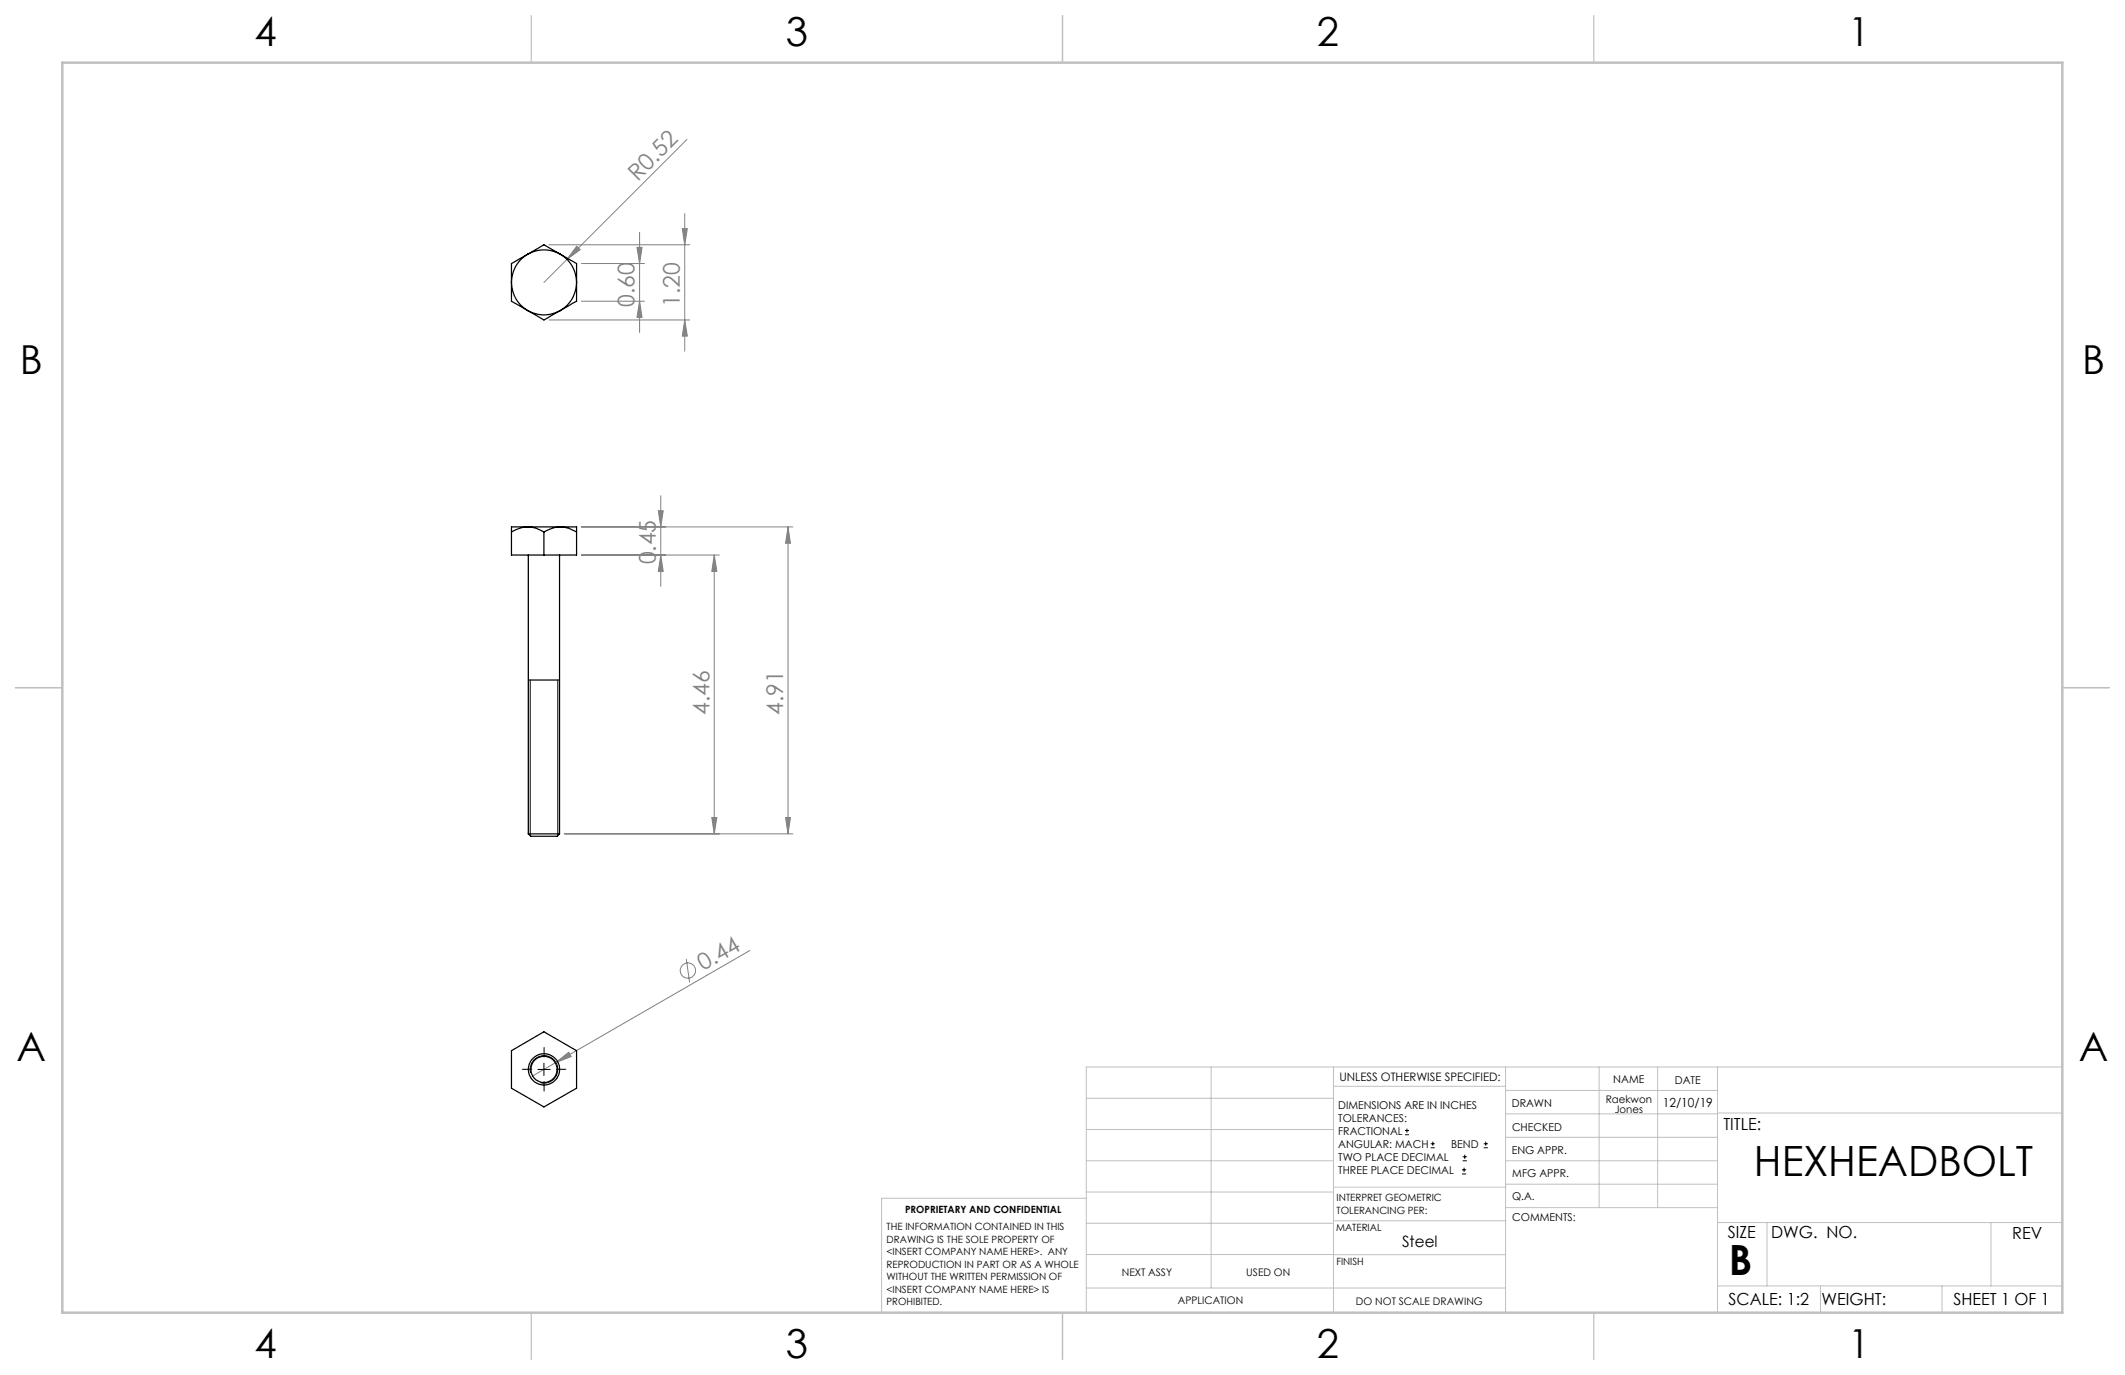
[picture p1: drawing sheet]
<svg xmlns="http://www.w3.org/2000/svg" width="432mm" height="279mm" viewBox="0 0 432 279" stroke-linecap="round" stroke-linejoin="round" font-family="sans-serif">
<g fill="none" stroke="#808080" stroke-width=".2">
<path d="M139.6 28.3l-29.1 29.1M111.5 49.7h28.7M117.2 50l.7 .7-2.7 2zM118.1 53.6h12.9M129.4 50.3h1.1l-.5 3.3zM130 47.2v20.4M138.6 46.5h1.1l-.6 3.2zM139.1 43.4v28M111.5 65h28.7M118.1 61.2h12.9M130 61.2l.5 3.3h-1.1zM139.1 65l.6 3.3h-1.1z"/>
<path d="M118.1 107.1h43M118.1 112.8h28.1M133.8 103.8h1l-.5 3.3zM134.3 112.8l.5 3.3h-1zM134.3 100.7v18.4M145.1 112.8v56.6M145.1 112.8l.6 3.3h-1.1zM160.1 107.1v62.3M160.1 107.1l.5 3.3h-1zM114.7 169.4h46.4M144.6 166.1h1.1l-.6 3.3zM159.6 166.1h1l-.5 3.3z"/>
<path d="M139.5 194.8l.6 4.8M152.4 193.1l-39.4 22.8M113 215.9l2.6-2.1 .5 .9zM113 215.9l-4.9 2.8"/>
<circle cx="139.8" cy="197.2" r="1.55"/>
</g>
<g fill="none" stroke="#000" stroke-width=".2">
<path d="M107.7 138.2v31.6M113.3 138.2v31.6M107.8 218a2.8 2.8 0 0 1 2.5-3.5 2.8 2.8 0 0 1 3 3 2.8 2.8 0 0 1-3.5 2.5M109.3 217.3h2.5M110.5 216v2.5M285.5 230.6h.8M285.5 229.7h.8M285.9 229.3v.9M290.7 233.2h.8M290.7 232.4h.8M291.1 232v.8M297.1 238.5h.8"/>
<path d="M297.1 237.7h.8M297.2 235.9h.9M297.2 235.1h.9M297.5 237.3v.8M297.6 234.6v.9M301.5 233.2h.8M301.5 232.4h.8M301.9 232v.8"/>
</g>
<g fill="none" stroke="#c0c0c0" stroke-width=".2">
<path d="M246.1 216.8v44.9M271 216.8v49.9M305.9 216.8v49.9M324.9 216.8v28.6M336.8 216.8v28.6M349 216.8v49.9M419.1 216.8h-198.4v49.9M220.7 235.9h50.3M220.7 229.5h50.3M220.7 223.2h50.3M271 220.7h34.9M305.9 231.1h43.1"/>
<path d="M305.9 226.3h43.1M305.9 221.6h43.1M305.9 235.9h43.1M349 226.2h70.1M220.7 248.6h50.3M220.7 242.2h50.3M220.7 254.9h50.3M220.7 243.5h-41.6v23.2M271 255h34.9M271 248.1h35M271 241.2h35M305.9 240.6h43.1"/>
<path d="M306 245.4h43M349 248.4h70.1M359.1 248.4v12.9M404.6 248.4v12.9M220.7 261.7h85.2M349 261.3h70.1M369.9 261.3v5.4M394.6 261.3v5.4"/>
</g>
<path d="M108 3.2v9.5M215.9 3.2v9.5M323.8 3.2v9.5M3.1 139.7h9.6M419.1 139.7h9.5M108 266.7v9.6M215.9 266.7v9.6M323.8 266.7v9.6" fill="none" stroke="#c0c0c0" stroke-width=".25"/>
<path d="M12.7 12.7h406.4v254h-406.4z" fill="none" stroke="#c0c0c0" stroke-width=".5"/>
<path d="M108.1 217.3h-2M110.6 214.8v-1.9M110.6 219.8v1.9M113.1 217.3h1.9" fill="none" stroke="#000" stroke-width=".2" stroke-dasharray="15.2 1.3 1.3 1.3"/>
<path d="M107.4 138.2h6.3" fill="none" stroke="#000" stroke-width=".25"/>
<g fill="#808080">
<path d="M113 215.9l2.6-2.1 .5 .9z"/>
<path d="M117.2 50l.7 .7-2.7 2z"/>
<path d="M129.4 50.3h1.1l-.5 3.3zM130 61.2l.5 3.3h-1.1z"/>
<path d="M160.1 107.1l.5 3.3h-1zM159.6 166.1h1l-.5 3.3zM145.1 112.8l.6 3.3h-1.1zM144.6 166.1h1.1l-.6 3.3zM133.8 103.8h1l-.5 3.3zM134.3 112.8l.5 3.3h-1z"/>
<path d="M138.6 46.5h1.1l-.6 3.2zM139.1 65l.6 3.3h-1.1z"/>
</g>
<g fill="none" stroke="#000" stroke-width=".25">
<path d="M103.9 57.4a6.6 6.6 0 0 0 3.3 5.7M103.9 57.4v3.8l3.3 1.9M107.2 51.6a6.6 6.6 0 0 1 6.6 0M107.2 51.6l3.3-1.9 3.3 1.9M107.2 51.6a6.6 6.6 0 0 0-3.3 5.8M107.2 51.6l-3.3 2v3.8M113.8 51.6a6.6 6.6 0 0 1 3.4 5.8M113.8 51.6l3.4 2v3.8M117.2 57.4a6.6 6.6 0 0 1-3.4 5.7M117.2 57.4v3.8l-3.4 1.9M107.2 63.1a6.6 6.6 0 0 0 6.6 0M107.2 63.1l3.3 1.9 3.3-1.9"/>
<path d="M103.9 108.1v4.7h13.3v-4.7M107.2 107.1a6.1 6.1 0 0 1 3.3 1M107.2 107.1h6.6M107.2 107.1a6.3 6.3 0 0 0-3.3 1M107.2 107.1h-3.3v1M107.4 112.8v56.6M110.5 108.1v4.7M113.7 112.8v56.6M113.8 107.1a6.4 6.4 0 0 1 3.4 1M113.8 107.1a6.5 6.5 0 0 0-3.3 1M113.8 107.1h3.4v1M107.4 169.4h6.3"/>
<path d="M107.4 169.4l.5 .5h5.3l.5-.5M103.9 213.5l6.6-3.8 6.7 3.8v7.6l-6.7 3.8-6.6-3.8z"/>
<circle cx="110.5" cy="217.3" r="2.66"/>
<circle cx="110.6" cy="217.3" r="3.2"/>
</g>
<g font-size="8.5">
<text x="356.4" y="239">HEXHEADBOLT</text>
<text x="351.3" y="259">B</text>
</g>
<g font-size="8.1">
<text x="51.7" y="9.3">4</text>
<text x="159.7" y="9.3">3</text>
<text x="267.6" y="9.3">2</text>
<text x="375.6" y="9.3">1</text>
<text x="4" y="76">B</text>
<text x="423.1" y="76">B</text>
<text x="3.3" y="215.7">A</text>
<text x="422.4" y="215.7">A</text>
<text x="51.7" y="276">4</text>
<text x="159.7" y="276">3</text>
<text x="267.6" y="276">2</text>
<text x="375.6" y="276">1</text>
</g>
<g font-size="4.7" fill="#808080">
<text x="129.6" y="36.9" transform="rotate(-45 129.6 36.9)">R0.52</text>
<text x="129" y="62.4" transform="rotate(-90 129 62.4)">0.60</text>
<text x="138.1" y="62.4" transform="rotate(-90 138.1 62.4)">1.20</text>
<text x="133.3" y="114.7" transform="rotate(-90 133.3 114.7)">0.45</text>
<text x="144.2" y="145.3" transform="rotate(-90 144.2 145.3)">4.46</text>
<text x="159.1" y="145.3" transform="rotate(-90 159.1 145.3)">4.91</text>
<text x="142.9" y="197.4" transform="rotate(-30 142.9 197.4)">0.44</text>
</g>
<g font-size="3.4">
<text x="350.2" y="229.5">TITLE:</text>
<text x="351.1" y="251.6">SIZE</text>
<text x="359.9" y="251.6">DWG. NO.</text>
<text x="408.9" y="251.7">REV</text>
<text x="351.2" y="265.2">SCALE: 1:2</text>
<text x="370.1" y="265.3">WEIGHT:</text>
<text x="396.9" y="265.2">SHEET 1 OF 1</text>
</g>
<text font-size="3.2" x="284.9" y="253.3">Steel</text>
<text font-size="2.5" x="337.9" y="224.9">12/10/19</text>
<text font-size="2.4" x="272.2" y="219.7">UNLESS OTHERWISE SPECIFIED:</text>
<g font-size="2.2">
<text x="327.8" y="220.1">NAME</text>
<text x="340.3" y="220.2">DATE</text>
<text x="271.9" y="225.3">DIMENSIONS ARE IN INCHES</text>
<text x="271.9" y="227.9">TOLERANCES:</text>
<text x="307.2" y="224.9">DRAWN</text>
<text x="271.9" y="230.6">FRACTIONAL</text>
<text x="271.9" y="233.2">ANGULAR: MACH</text>
<text x="294.9" y="233.2">BEND</text>
<text x="307.3" y="229.8">CHECKED</text>
<text x="271.9" y="235.9">TWO PLACE DECIMAL</text>
<text x="271.9" y="238.5">THREE PLACE DECIMAL</text>
<text x="307.2" y="234.5">ENG APPR.</text>
<text x="307.3" y="239.2">MFG APPR.</text>
<text x="307.3" y="243.9">Q.A.</text>
<text x="307.3" y="248.1">COMMENTS:</text>
</g>
<g font-size="2.1">
<text x="326.3" y="224.1">Raekwon</text>
<text x="328.1" y="226.2">Jones</text>
<text x="227.9" y="259.2">NEXT ASSY</text>
<text x="253.3" y="259.2">USED ON</text>
<text x="239.3" y="265">APPLICATION</text>
<text x="275.5" y="265.1">DO NOT SCALE DRAWING</text>
</g>
<g font-size="2">
<text x="271.6" y="244.1">INTERPRET GEOMETRIC</text>
<text x="180.2" y="250">THE INFORMATION CONTAINED IN THIS</text>
<text x="183.9" y="246.4">PROPRIETARY AND CONFIDENTIAL</text>
<text x="271.5" y="250.2">MATERIAL</text>
<text x="271.6" y="246.6">TOLERANCING PER:</text>
<text x="180.2" y="252.5">DRAWING IS THE SOLE PROPERTY OF</text>
<text x="180.2" y="255.1">&lt;INSERT COMPANY NAME HERE&gt;. ANY</text>
<text x="180.2" y="257.6">REPRODUCTION IN PART OR AS A WHOLE</text>
<text x="271.5" y="257">FINISH</text>
<text x="180.2" y="260.1">WITHOUT THE WRITTEN PERMISSION OF</text>
<text x="180.2" y="262.6">&lt;INSERT COMPANY NAME HERE&gt; IS</text>
<text x="180.2" y="265.2">PROHIBITED.</text>
</g>
</svg>
